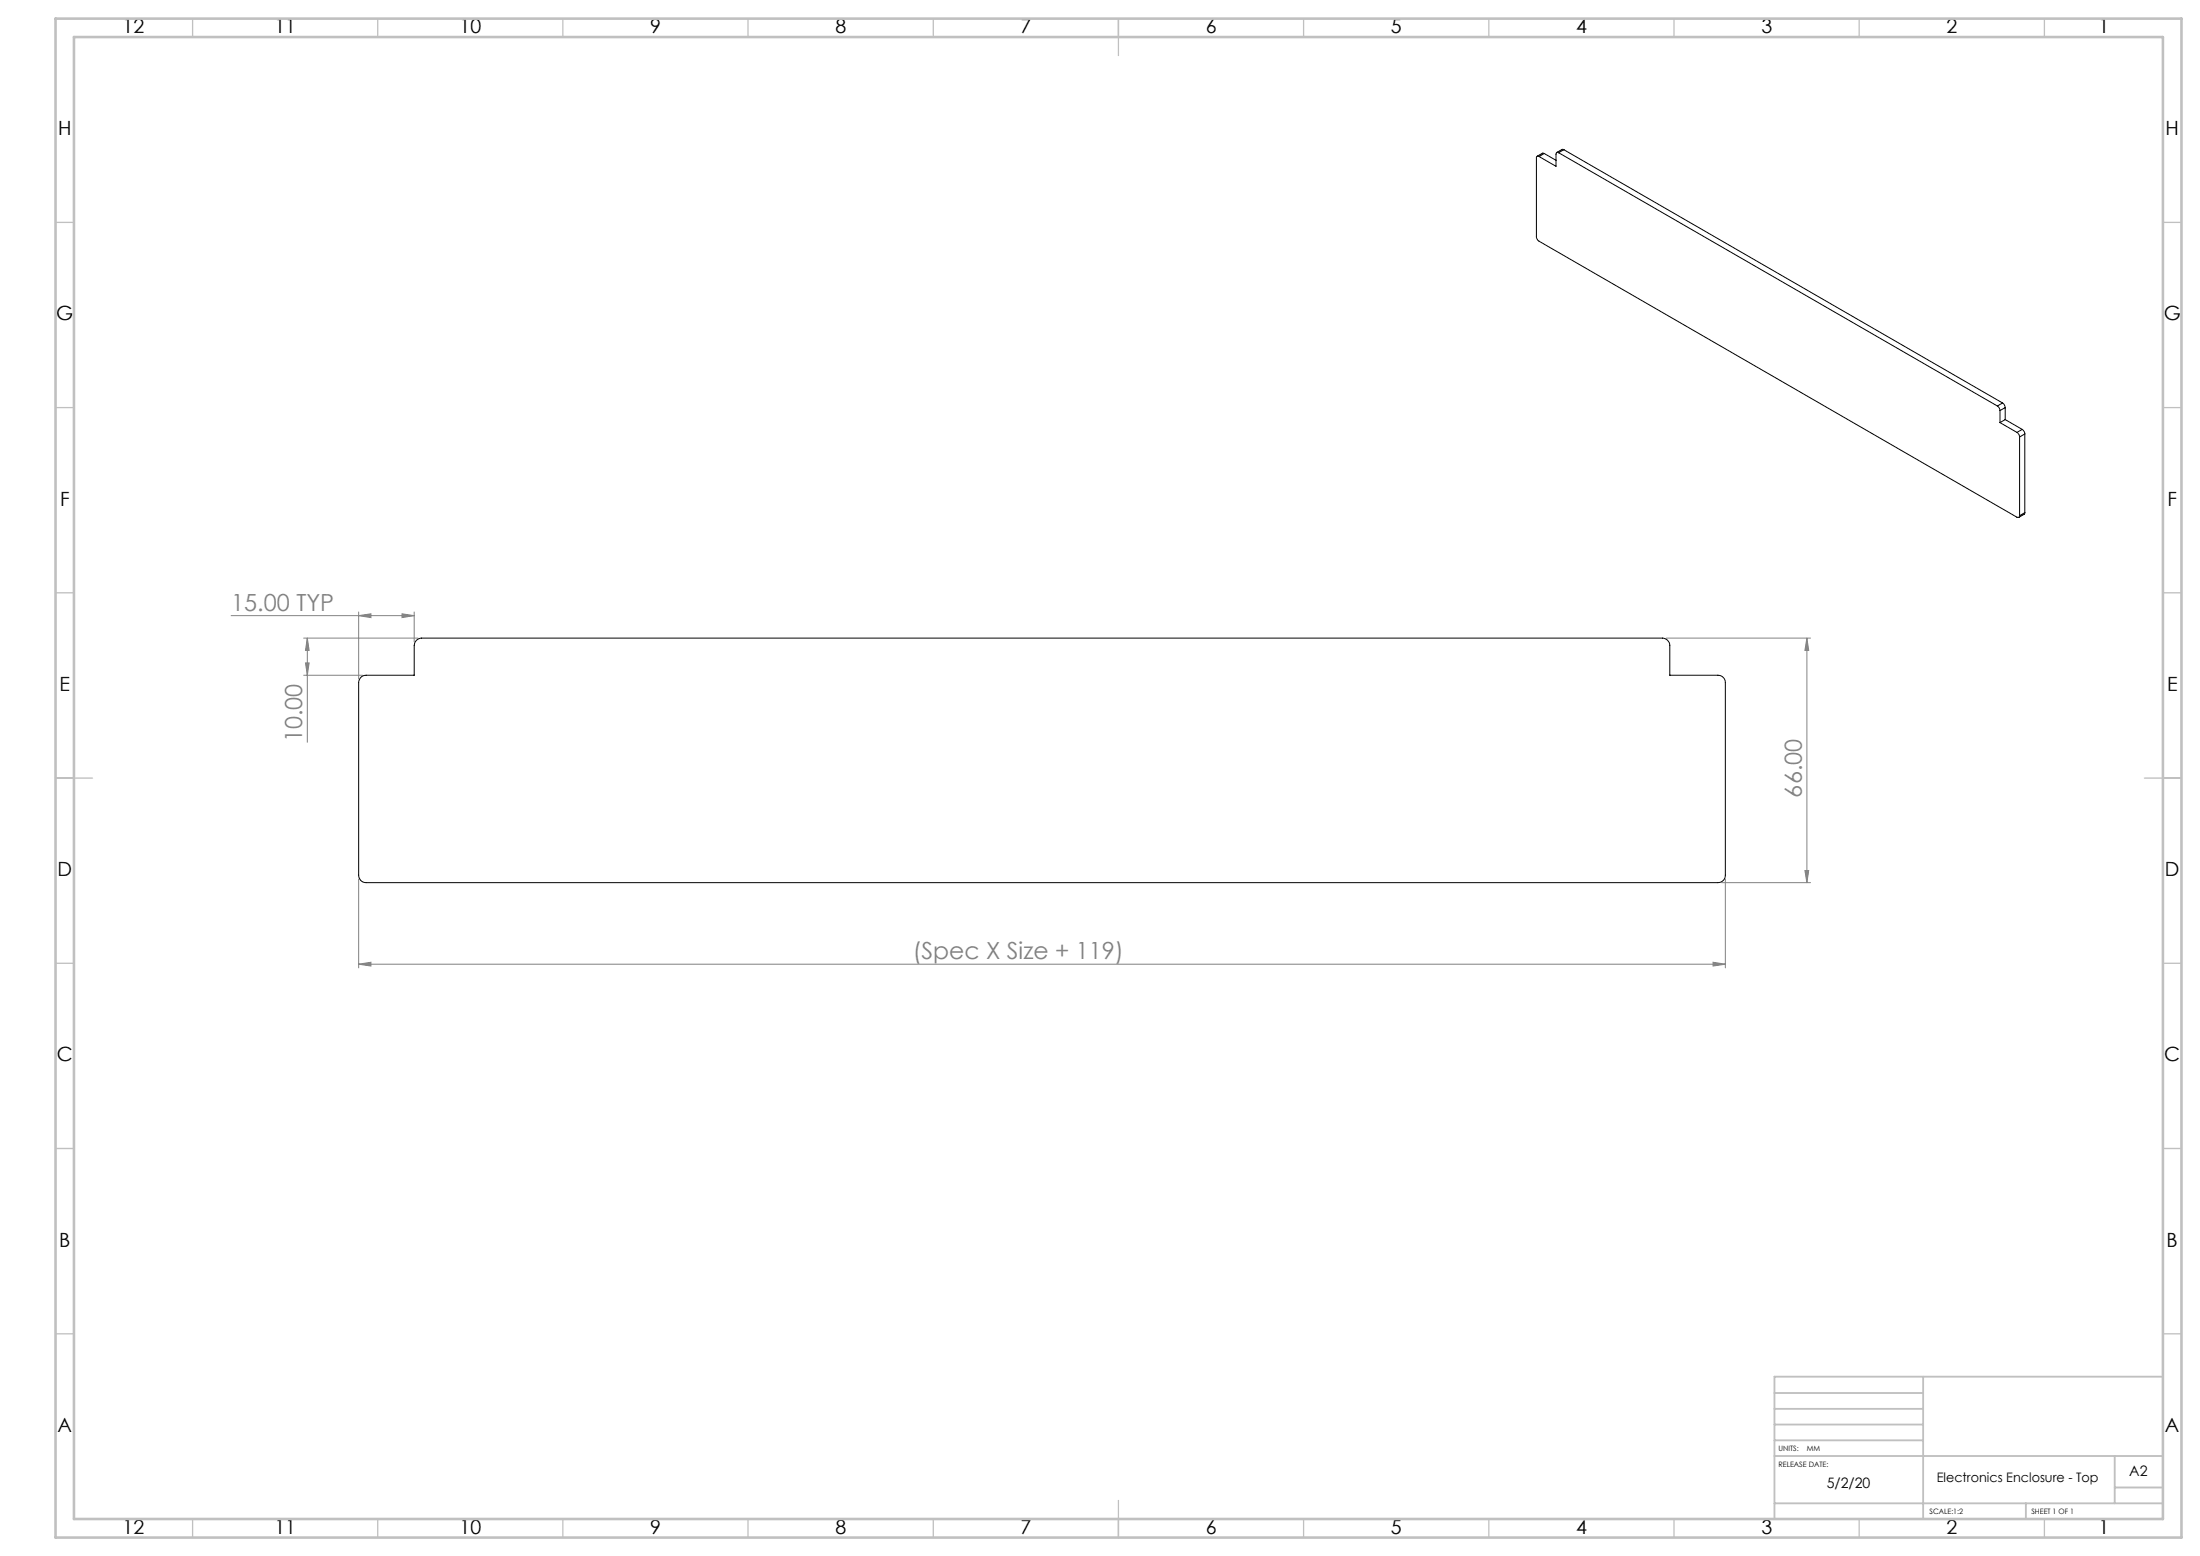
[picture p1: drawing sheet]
<svg xmlns="http://www.w3.org/2000/svg" width="594mm" height="420mm" viewBox="0 0 594 420" stroke-linecap="round" stroke-linejoin="round" font-family="sans-serif">
<g fill="none" stroke="#808080" stroke-width=".27">
<path d="M62.4 166.2h49.4M82 172.2h30.9M82.5 178.9h1l-.5 3.4zM83 172.2v28.2M83 172.2l.5 3.4h-1zM96.8 166.2l3.4-.5v1zM96.8 165.2v18.1M108.5 165.7l3.3 .5-3.3 .5zM111.8 165.2v8.1M449.9 172.2h38.9M487.9 172.2v66M487.9 172.2l.5 3.4h-1.1z"/>
<path d="M82 182.3h15.9M96.8 237.3v23.9M464.9 238.2h23.9M465.8 237.3v23.9M487.3 235h1.1l-.5 3.2zM462.5 259.7l3.3 .6-3.3 .5zM96.8 260.3l3.4-.6v1.1zM96.8 260.3h369"/>
</g>
<g fill="none" stroke="#c0c0c0" stroke-width=".35">
<path d="M52 5v5M102 5v5M152 5v5M202 5v5M252 5v5M302 5v10M352 5v5M402 5v5M452 5v5M502 5v5M552 5v5M15 60h5"/>
<path d="M584 60h5M15 110h5M584 110h5M15 160h5M584 160h5M15 210h10M579 210h10M15 260h5M584 260h5M15 310h5M584 310h5M15 360h5"/>
<path d="M584 360h5M52 410v5M102 410v5M152 410v5M202 410v5M252 410v5M302 405v10M352 410v5M402 410v5M452 410v5M502 410v5M552 410v5"/>
</g>
<path d="M479.1 376h40.2M519.3 371.6v38.4M584 371.6h-104.9v38.4M479.1 388.8h40.2M479.1 384.5h40.2M479.1 380.3h40.2M479.1 393h104.9M571 393v12.8M479.1 405.8h104.9M547 405.8v4.2M571 401.5h13" fill="none" stroke="#c0c0c0" stroke-width=".5"/>
<path d="M15 5h574v410h-574zM20 10h564v400h-564z" fill="none" stroke="#c0c0c0" stroke-width=".7"/>
<g fill="#808080">
<path d="M108.5 165.7l3.3 .5-3.3 .5zM96.8 166.2l3.4-.5v1z"/>
<path d="M96.8 260.3l3.4-.6v1.1zM462.5 259.7l3.3 .6-3.3 .5z"/>
<path d="M487.9 172.2l.5 3.4h-1.1zM487.3 235h1.1l-.5 3.2zM83 172.2l.5 3.4h-1zM82.5 178.9h1l-.5 3.4z"/>
</g>
<g fill="none" stroke="#000" stroke-width=".27">
<path d="M415.5 42.2a.42 .42 0 0 0-.5 0 .42 .42 0 0 0-.2 .4v21.4l.7 1.1 129.1 74.5a.44 .44 0 0 0 .5 0 .44 .44 0 0 0 .2-.4M416.9 41.4h-.4l-1.5 .8M416.9 41.4l-1.4 .8M416.9 41.4l3.2 1.9M420.8 41.2a.42 .42 0 0 0-.5 0 .42 .42 0 0 0-.2 .4v3.3l-4.6-2.7M420.8 41.2l118.5 68.4M422.2 40.4l-.5-.1-1.4 .9M422.2 40.4l-1.4 .8M422.2 40.4l118.5 68.4M539.3 109.6l.5 .5 .2 .7M540 110.8v3.3M540 114.1l4.6 2.6"/>
<path d="M540.7 108.8l.5 .5 .2 .7M540.7 108.8l-1.4 .8M541.4 113.3l-1.4 .8M541.4 113.3l4.6 2.6M541.4 110l-1.4 .8M541.4 110v3.3M544.6 116.7l.6 .7 .1 .6M545.3 118v21.2M546 115.9l.6 .7 .1 .5M546 115.9l-1.4 .8M546.7 117.1l-1.4 .9M546.7 117.1v21.3"/>
<path d="M546.7 138.4l-.1 .4-1.5 .8M546.7 138.4l-1.4 .8M97.4 182.8l.7-.4 .7-.1h13v-8a2.05 2.05 0 0 1 2-2.1h335a2.05 2.05 0 0 1 2 2.1v8h13a1.99 1.99 0 0 1 2 1.9v52a1.99 1.99 0 0 1-2 2h-365a1.99 1.99 0 0 1-2-2v-52z"/>
</g>
<g font-size="6.3" fill="#808080">
<text x="62.4" y="164.8">15.00 TYP</text>
<text x="81.6" y="200.4" transform="rotate(-90 81.6 200.4)">10.00</text>
<text x="486.5" y="215.3" transform="rotate(-90 486.5 215.3)">66.00</text>
<text x="246.4" y="258.9">(Spec X Size + 119)</text>
</g>
<g font-size="5.3">
<text x="33.1" y="9">12</text>
<text x="74.1" y="9">11</text>
<text x="124.1" y="9">10</text>
<text x="175.6" y="9">9</text>
<text x="225.6" y="9">8</text>
<text x="275.6" y="9">7</text>
<text x="325.6" y="9">6</text>
<text x="375.6" y="9">5</text>
<text x="425.6" y="9">4</text>
<text x="475.6" y="9">3</text>
<text x="525.6" y="9">2</text>
<text x="566.6" y="9">1</text>
<text x="15.7" y="36.5">H</text>
<text x="584.7" y="36.5">H</text>
<text x="15.2" y="86.5">G</text>
<text x="584.2" y="86.5">G</text>
<text x="16.2" y="136.5">F</text>
<text x="585.2" y="136.5">F</text>
<text x="16.1" y="186.5">E</text>
<text x="585.1" y="186.5">E</text>
<text x="15.5" y="236.5">D</text>
<text x="584.5" y="236.5">D</text>
<text x="15.4" y="286.5">C</text>
<text x="584.4" y="286.5">C</text>
<text x="16" y="336.6">B</text>
<text x="585" y="336.6">B</text>
<text x="15.5" y="386.5">A</text>
<text x="584.5" y="386.5">A</text>
<text x="33.1" y="414">12</text>
<text x="74.1" y="414">11</text>
<text x="124.1" y="414">10</text>
<text x="175.6" y="414">9</text>
<text x="225.6" y="414">8</text>
<text x="275.6" y="414">7</text>
<text x="325.6" y="414">6</text>
<text x="375.6" y="414">5</text>
<text x="425.6" y="414">4</text>
<text x="475.6" y="414">3</text>
<text x="525.6" y="414">2</text>
<text x="566.6" y="414">1</text>
</g>
<g font-size="3.9">
<text x="493.2" y="401.6">5/2/20</text>
<text x="574.9" y="398.5">A2</text>
</g>
<text font-size="3.5" x="522.9" y="400.1">Electronics Enclosure - Top</text>
<g font-size="2">
<text x="480.2" y="391.7">UNITS:</text>
<text x="487.8" y="391.7">MM</text>
<text x="480.2" y="396">RELEASE DATE:</text>
<text x="521" y="408.6">SCALE:1:2</text>
<text x="548.5" y="408.6">SHEET 1 OF 1</text>
</g>
</svg>
